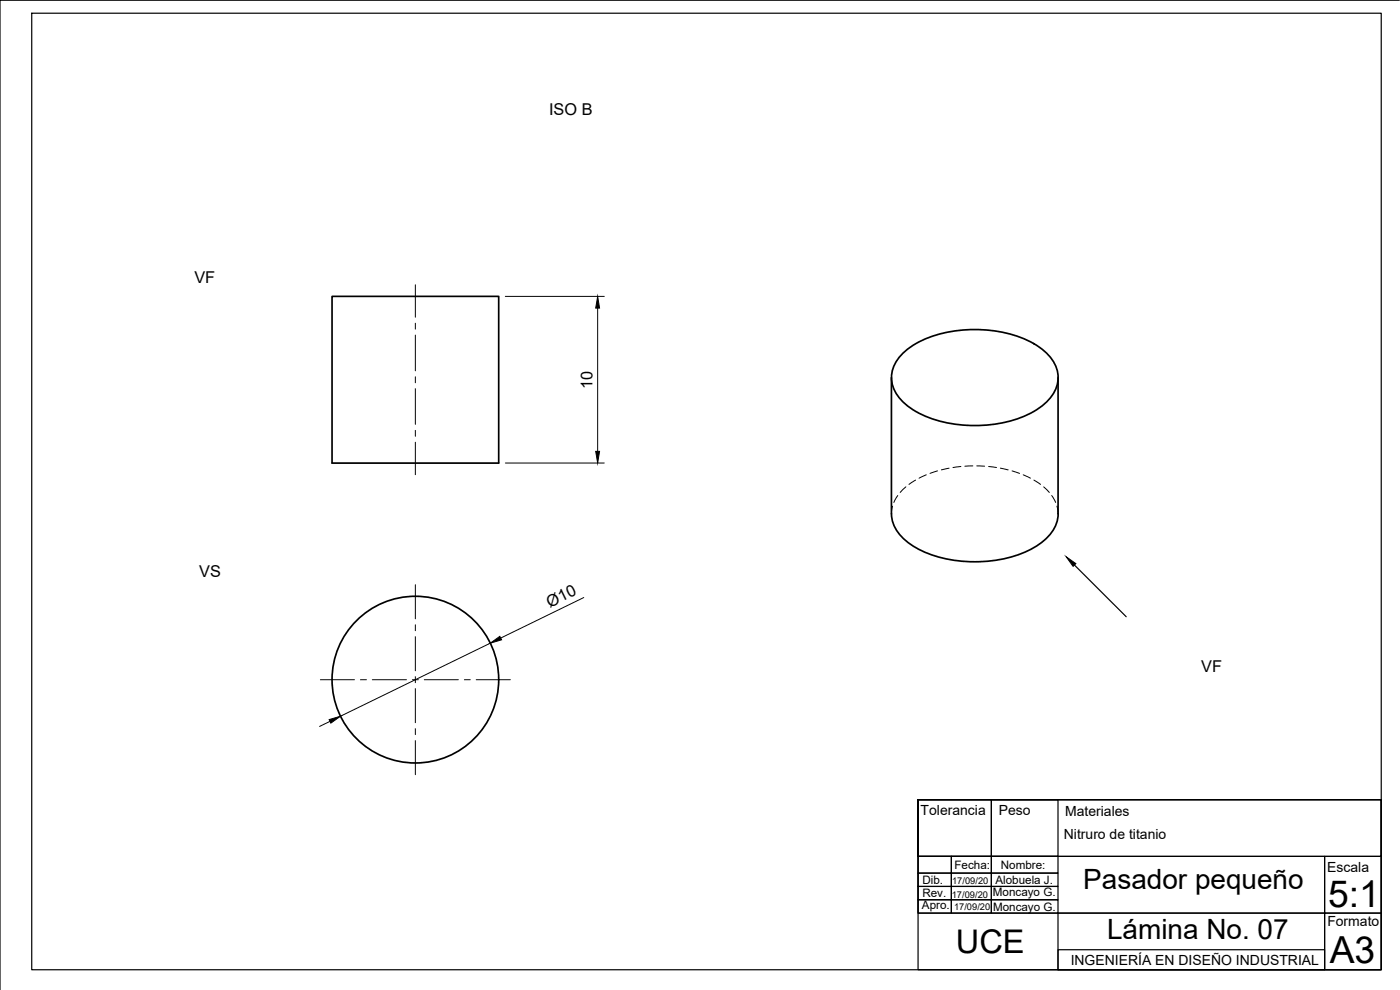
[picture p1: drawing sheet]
<svg xmlns="http://www.w3.org/2000/svg" width="420mm" height="297mm" viewBox="0 0 420 297" stroke-linecap="round" stroke-linejoin="round" font-family="sans-serif">
<!-- layer: Visible -->
<g fill="none" stroke="#000" stroke-width=".51">
<path d="M99.7 88.9h50v50h-50zM267.5 113.3v40.9a11.7 11.7 0 0 0 5.9 9.2 38.3 38.3 0 0 0 29.9 3.8 22.3 22.3 0 0 0 12.7-8 9.2 9.2 0 0 0 1.6-5M270.6 106.4a29.2 29.2 0 0 1 18.9-7.4 36.1 36.1 0 0 1 22.4 5.1 10.9 10.9 0 0 1 5.4 11.1 14.8 14.8 0 0 1-8.7 9.1 39.5 39.5 0 0 1-33.7-.8 12.8 12.8 0 0 1-7.3-9.6 9.8 9.8 0 0 1 3-7.5zM317.5 113.3v40.9"/>
<circle cx="124.7" cy="203.9" r="25"/>
</g>
<!-- layer: Hidden -->
<g fill="none" stroke="#000" stroke-width=".3">
<path d="M288.4 140l-2.4 .3M292 139.8l-2.4 .1M293.1 139.8l2.4 .1M296.7 140l2.4 .3M267.9 151.9l-.4 2.3M269.4 148.7l-1.2 2.1M271.9 146.1l-1.7 1.7M274.8 144l-2 1.3M278 142.5l-2.2 1M281.4 141.3l-2.3 .7M284.8 140.5l-2.3 .5M300.2 140.5l2.4 .5"/>
<path d="M303.7 141.3l2.3 .7M307.1 142.5l2.1 1M310.3 144l2 1.3M313.2 146.1l1.7 1.7M315.6 148.7l1.2 2.1M317.2 151.9l.3 2.3"/>
</g>
<!-- layer: Sketch1 -->
<g fill="none" stroke="#000" stroke-width=".36">
<path d="M9.5 4h405v287h-405zM420 .1h-420v296.9M322.5 169.5l15.5 15.5M275.5 240v16.9h139v-16.9h-139h139v51h-139zM275.5 240h22v16.9h-22zM297.5 240h20v16.9h-20zM275.5 256.9h122v17.1h-122zM275.5 256.9h10v5.1h-10zM285.5 256.9h12v5.1h-12zM297.5 256.9h20v5.1h-20zM397.5 256.9h17v17.1h-17zM275.5 262h10v4h-10z"/>
<path d="M275.5 266h10v4h-10zM275.5 270h10v4h-10zM285.5 262h12v4h-12zM285.5 266h12v4h-12zM285.5 270h12v4h-12zM297.5 262h20v4h-20zM297.5 266h20v4h-20zM297.5 270h20v4h-20zM317.5 274h80v17h-80zM397.5 274h17v17h-17zM317.5 285h80v6h-80z"/>
</g>
<!-- layer: Center Lines -->
<g fill="none" stroke="#000" stroke-width=".3">
<path d="M124.7 85.4v9.8M124.7 97v1.7M124.7 100.5v10.8M124.7 113v1.8M124.7 116.6v10.7M124.7 129.1v1.8M124.7 132.7v9.7M124.7 175.4v10.3M124.7 187.5v1.7M124.7 191v10.3M96.2 203.9h10.2M108.2 203.9h1.8"/>
<path d="M111.7 203.9h10.3M123.8 203.9h1.8M124.7 203v1.8M124.7 206.6v10.2M124.7 218.6v1.8M127.3 203.9h10.3M139.4 203.9h1.7M142.9 203.9h10.3M124.7 222.2v10.2"/>
</g>
<!-- layer: Dimensions -->
<path d="M151.7 88.9h29.7M179.4 92.4v43M151.7 138.9h29.7M175.2 179.3l-24.9 12.1M147.1 193l-44.9 21.9M99 216.4l-3.1 1.6" fill="none" stroke="#000" stroke-width=".3"/>
<path d="M179.4 88.9l.5 3.5h-1.1zM178.8 135.4h1.1l-.5 3.5zM147.1 193l2.9-2.1 .5 1.1zM98.8 215.9l3.4-1-2.9 2.1z" fill="#000" stroke="#000" stroke-width=".3"/>
<!-- layer: Sketch1 -->
<path d="M320 167.1l2.9 2-.8 .8z" fill="#000" stroke="#000" stroke-width=".3"/>
<g font-size="11.2">
<text x="398.6" y="272">5:1</text>
<text x="399.1" y="289">A3</text>
</g>
<text font-size="9.8" x="286.9" y="285.9">UCE</text>
<g font-size="8.4">
<text x="325.1" y="266.9">Pasador pequeño</text>
<text x="332.2" y="281.7">Lámina No. 07</text>
</g>
<g font-size="4.9">
<text x="164.8" y="34.5">ISO B</text>
<text x="58.3" y="84.8">VF</text>
<text x="177.8" y="116.8" transform="rotate(-90 177.8 116.8)">10</text>
<text x="59.8" y="173.2">VS</text>
<text x="165" y="182.4" transform="rotate(-26 165 182.4)">Ø10</text>
<text x="360.5" y="201.8">VF</text>
</g>
<g font-size="4.2">
<text x="276.3" y="244.4">Tolerancia</text>
<text x="299.7" y="244.5">Peso</text>
<text x="319.7" y="244.8">Materiales</text>
<text x="319.3" y="251.6">Nitruro de titanio</text>
<text x="398.3" y="261.7">Escala</text>
<text x="398.4" y="277.9">Formato</text>
<text x="321.3" y="289.5">INGENIERÍA EN DISEÑO INDUSTRIAL</text>
</g>
<g font-size="3.5">
<text x="286.4" y="260.8">Fecha:</text>
<text x="300.4" y="260.7">Nombre:</text>
<text x="276.8" y="269.2">Rev.</text>
<text x="276.8" y="265.2">Dib.</text>
<text x="298" y="268.9">Moncayo G.</text>
<text x="298.7" y="265.1">Alobuela J.</text>
<text x="276.7" y="272.6">Apro.</text>
<text x="298" y="273.5">Moncayo G.</text>
</g>
<g font-size="2.8">
<text x="285.6" y="269.3">17/09/20</text>
<text x="285.8" y="265.2">17/09/20</text>
<text x="286.3" y="273">17/09/20</text>
</g>
</svg>
